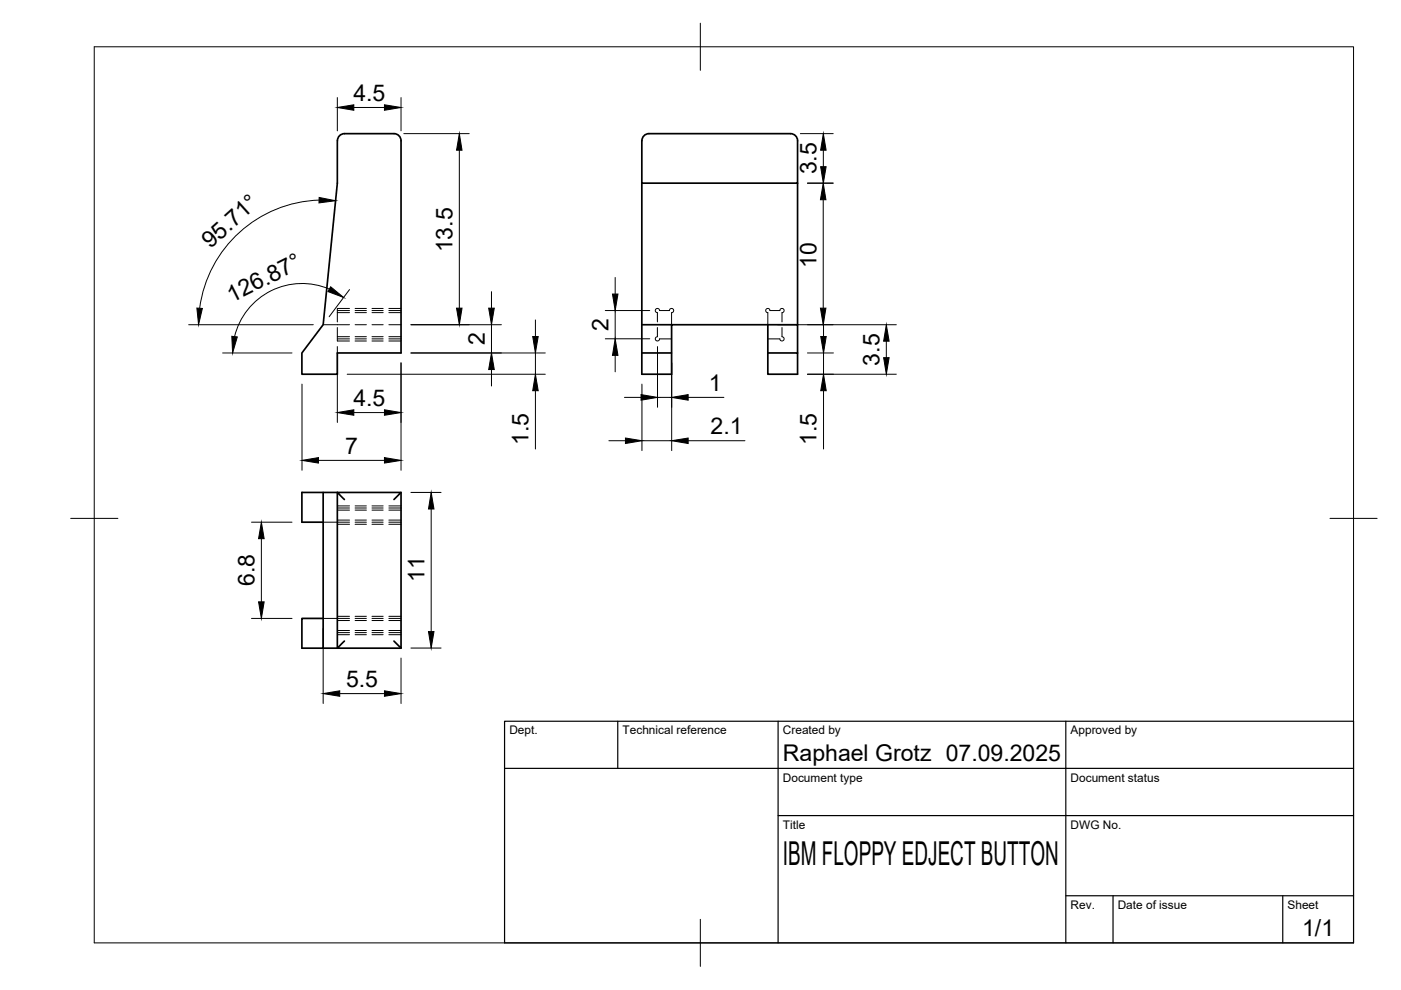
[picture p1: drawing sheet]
<svg xmlns="http://www.w3.org/2000/svg" width="297mm" height="210mm" viewBox="0 0 297 210" stroke-linecap="round" stroke-linejoin="round" font-family="sans-serif">
<!-- layer: Visible -->
<g fill="none" stroke="#000" stroke-width=".36">
<path d="M71.5 29.8a1.49 1.49 0 0 1 1.5-1.5h10.5a1.49 1.49 0 0 1 1.5 1.5v45h-13.5v4.5h-7.5v-4.5l4.5-6 3-30v-9M136.1 38.8v40.5h6.3v-10.5h20.4M136.1 29.8a1.49 1.49 0 0 1 1.5-1.5h30a1.49 1.49 0 0 1 1.5 1.5v9h-33v-9M169.1 38.8v30M136.1 74.8h6.3M136.1 68.8h6.3M162.8 68.8v10.5h6.3v-4.5h-6.3M162.8 68.8h6.3v6M68.5 104.4v6.3M73 105.9l-1.5-1.5h13.5l-1.5 1.5M85 104.4v33l-1.5-1.5M64 131.1h4.5v6.3h-4.5z"/>
<path d="M68.5 131.1v-20.4h-4.5v-6.3h7.5v33h-3M73 135.9l-1.5 1.5h13.5"/>
</g>
<!-- layer: Hidden -->
<g fill="none" stroke="#000" stroke-width=".21">
<path d="M68.5 68.8h5.6M71.5 69.4v2h2.6M71.5 71.4v.9h2.6M71.5 66.3h2.6M71.5 65.8h2.6M71.5 66.3v2M71.5 71.9h2.6M74.1 65.4h-2.6v.9M75.3 66.3h2.4M75.3 65.8h2.4M75.3 71.4h2.4M75.3 71.9h2.4"/>
<path d="M75.3 68.8h2.4M75.3 65.4h2.4M75.3 72.3h2.4M78.9 66.3h2.3M78.9 65.8h2.3M78.9 71.4h2.3M78.9 71.9h2.3M78.9 68.8h2.3M78.9 65.4h2.3M78.9 72.3h2.3M82.4 66.3h2.6M82.4 65.8h2.6"/>
<path d="M82.4 71.4h2.6M82.4 71.9h2.6M82.4 68.8h2.6M82.4 65.4h2.6M82.4 72.3h2.6M139.4 68.3v-2a.45 .45 0 0 1-.5-.5 .45 .45 0 0 1 .5-.4 .45 .45 0 0 1 .4 .4h2.1a.44 .44 0 0 1 .5-.4 .44 .44 0 0 1 .4 .4 .44 .44 0 0 1-.4 .5v2.5M139.4 69.4v2a.45 .45 0 0 0-.5 .4 .45 .45 0 0 0 .5 .5 .45 .45 0 0 0 .4-.4h2.6M165.8 68.3v-2a.45 .45 0 0 0 .4-.5 .45 .45 0 0 0-.4-.4 .45 .45 0 0 0-.4 .4h-2.2a.44 .44 0 0 0-.4-.4 .44 .44 0 0 0-.4 .4 .44 .44 0 0 0 .4 .5v2.5M165.8 69.4v2a.45 .45 0 0 1 .4 .4 .45 .45 0 0 1-.4 .5 .45 .45 0 0 1-.4-.4h-2.6M68.5 110.7h5.6M71.5 110.3h2.6M71.5 108.2h2.6"/>
<path d="M71.5 107.7h2.6M71.5 111.2h2.6M71.5 107.3h2.6M75.3 110.7h2.4M75.3 110.3h2.4M75.3 108.2h2.4M75.3 107.7h2.4M75.3 111.2h2.4M75.3 107.3h2.4M78.9 110.7h2.3M78.9 110.3h2.3M78.9 108.2h2.3"/>
<path d="M78.9 107.7h2.3M78.9 111.2h2.3M78.9 107.3h2.3M82.4 110.7h2.6M82.4 110.3h2.6M82.4 108.2h2.6M82.4 107.7h2.6M82.4 111.2h2.6M82.4 107.3h2.6M68.5 131.1h5.6M71.5 131.6h2.6M71.5 134.1h2.6"/>
<path d="M71.5 133.7h2.6M71.5 130.7h2.6M71.5 134.6h2.6M75.3 131.6h2.4M75.3 131.1h2.4M75.3 134.1h2.4M75.3 133.7h2.4M75.3 130.7h2.4M75.3 134.6h2.4M78.9 131.6h2.3M78.9 131.1h2.3M78.9 134.1h2.3"/>
<path d="M78.9 133.7h2.3M78.9 130.7h2.3M78.9 134.6h2.3M82.4 131.6h2.6M82.4 131.1h2.6M82.4 134.1h2.6M82.4 133.7h2.6M82.4 130.7h2.6M82.4 134.6h2.6"/>
</g>
<!-- layer: BORDER -->
<path d="M20 9.9h267v190h-267zM148.5 4.9v10M15 109.9h10M282 109.9h10M148.5 194.9v10" fill="none" stroke="#000" stroke-width=".21"/>
<!-- layer: TITLEBLOCK -->
<path d="M107 152.9h180v47h-180zM131 152.9v10M165 152.9v47M226 152.9v47M107 162.9h180M165 172.9h122M226 189.9h61M236 189.9v10M272 189.9v10" fill="none" stroke="#000" stroke-width=".25"/>
<!-- layer: FD_Dimensions -->
<g fill="none" stroke="#000" stroke-width=".21">
<path d="M71.5 20.7v7M75 22.8h6.5M85 20.7v7M85.6 28.3h13.9M97.4 31.8v33.5M169.7 28.3h7M171.2 38.8h5.5M174.6 31.8v3.5M67.7 42.4a26.4 26.4 0 0 0-25.4 22.9M130.4 58.8v3.5M174.5 42.3v23M40 68.8h26.4"/>
<path d="M47.2 74.8h14.7M69.8 61.3a14.7 14.7 0 0 0-20.1 10.1M71.5 73.5v16.1M73.6 79.3h42M74.1 61.4l-4.3 5.8M85 76.9v22.8M87.1 74.8h28.5M87.1 68.8h19.2M104.2 61.8v3.5M104.2 68.8v6M104.2 78.4v3.4M113.5 67.8v3.5"/>
<path d="M113.5 74.8v4.5M128.3 65.8h9.5M128.3 71.8h9.5M130.4 65.8v6M130.4 75.3v3.5M139.4 73.5v12.9M142.4 76.9v18.6M164.9 68.8h25.1M171.2 74.8h5.5M171.2 79.3h18.8M174.6 67.8v3.5M174.6 74.8v4.5"/>
<path d="M187.9 72.3v3.5M64 81.4v18.3M67.5 97.6h14M75 87.5h6.5M113.5 82.8v12.4M129.1 93.4h3.5M132.4 84.3h3.5M136.1 81.4v14.1M136.1 93.4h6.3M139.4 84.3h3M145.9 84.3h7.6M145.9 93.4h12"/>
<path d="M174.6 82.8v12.4M53.3 110.7h8.6M55.4 114.2v13.4M87.1 104.4h6.4M91.4 107.9v26M53.3 131.1h8.6M68.5 133.2v16M85 139.5v9.7M87.1 137.4h6.4M72 147.1h9.5"/>
</g>
<g fill="#000" stroke="#000" stroke-width=".21">
<path d="M71.5 22.8l3.5-.6v1.2zM81.5 22.2l3.5 .6-3.5 .6zM97.4 28.3l.6 3.5h-1.2zM174 35.3h1.2l-.6 3.5zM174.6 28.3l.6 3.5h-1.2zM67.7 41.9l3.4 .7-3.5 .4zM174.5 38.8l.6 3.5h-1.2zM41.7 65.3l1.2 .1-.8 3.4zM49.1 71.3l1.2 .1-1 3.4zM70.1 60.8l2.8 2.3-3.4-1.3zM96.8 65.3h1.2l-.6 3.5zM103.6 65.3h1.2l-.6 3.5z"/>
<path d="M104.2 74.8l.6 3.6h-1.2zM112.9 71.3h1.2l-.6 3.5zM129.9 62.3h1.1l-.6 3.5zM130.4 71.8l.6 3.5h-1.1zM173.9 65.3h1.2l-.6 3.5zM174 71.3h1.2l-.6 3.5zM187.9 68.8l.6 3.5h-1.2zM187.3 75.8h1.2l-.6 3.5zM64 97.6l3.5-.6v1.2zM71.5 87.5l3.5-.6v1.1zM81.5 97l3.5 .6-3.5 .6zM81.5 86.9l3.5 .6-3.5 .5z"/>
<path d="M113.5 79.3l.6 3.5h-1.2zM132.6 92.9l3.5 .5-3.5 .6zM135.9 83.7l3.5 .6-3.5 .6zM142.4 84.3l3.5-.6v1.2zM142.4 93.4l3.5-.5v1.1zM174.6 79.3l.6 3.5h-1.2zM55.4 110.7l.6 3.5h-1.2zM91.4 104.4l.6 3.5h-1.2zM54.8 127.6h1.2l-.6 3.5zM90.8 133.9h1.2l-.6 3.5zM68.5 147.1l3.5-.6v1.1zM81.5 146.5l3.5 .6-3.5 .5z"/>
</g>
<text font-size="7" x="166" y="183.4">IBM FLOPPY EDJECT BUTTON</text>
<g font-size="4.9">
<text x="74.9" y="21.3">4.5</text>
<text x="173.1" y="37" transform="rotate(-90 173.1 37)">3.5</text>
<text x="44.6" y="52.9" transform="rotate(-42 44.6 52.9)">95.71°</text>
<text x="95.9" y="53.5" transform="rotate(-90 95.9 53.5)">13.5</text>
<text x="173.1" y="56.7" transform="rotate(-90 173.1 56.7)">10</text>
<text x="49.1" y="64.2" transform="rotate(-27 49.1 64.2)">126.87°</text>
<text x="129" y="70.1" transform="rotate(-90 129 70.1)">2</text>
<text x="102.8" y="73.1" transform="rotate(-90 102.8 73.1)">2</text>
<text x="186.5" y="77.5" transform="rotate(-90 186.5 77.5)">3.5</text>
<text x="150.3" y="82.9">1</text>
<text x="74.9" y="86">4.5</text>
<text x="112.1" y="94.3" transform="rotate(-90 112.1 94.3)">1.5</text>
<text x="150.7" y="92">2.1</text>
<text x="173.1" y="94.3" transform="rotate(-90 173.1 94.3)">1.5</text>
<text x="73.2" y="96.2">7</text>
<text x="54" y="124.3" transform="rotate(-90 54 124.3)">6.8</text>
<text x="90" y="123.5" transform="rotate(-90 90 123.5)">11</text>
<text x="73.4" y="145.6">5.5</text>
<text x="166" y="161.4">Raphael Grotz 07.09.2025</text>
<text x="276.1" y="198.6">1/1</text>
</g>
<g font-size="2.5">
<text x="108" y="155.7">Dept.</text>
<text x="132" y="155.7">Technical reference</text>
<text x="166" y="155.7">Created by</text>
<text x="227" y="155.7">Approved by</text>
<text x="166" y="165.7">Document type</text>
<text x="227" y="165.7">Document status</text>
<text x="166" y="175.7">Title</text>
<text x="227" y="175.7">DWG No.</text>
<text x="227" y="192.7">Rev.</text>
<text x="237" y="192.7">Date of issue</text>
<text x="273" y="192.7">Sheet</text>
</g>
</svg>
